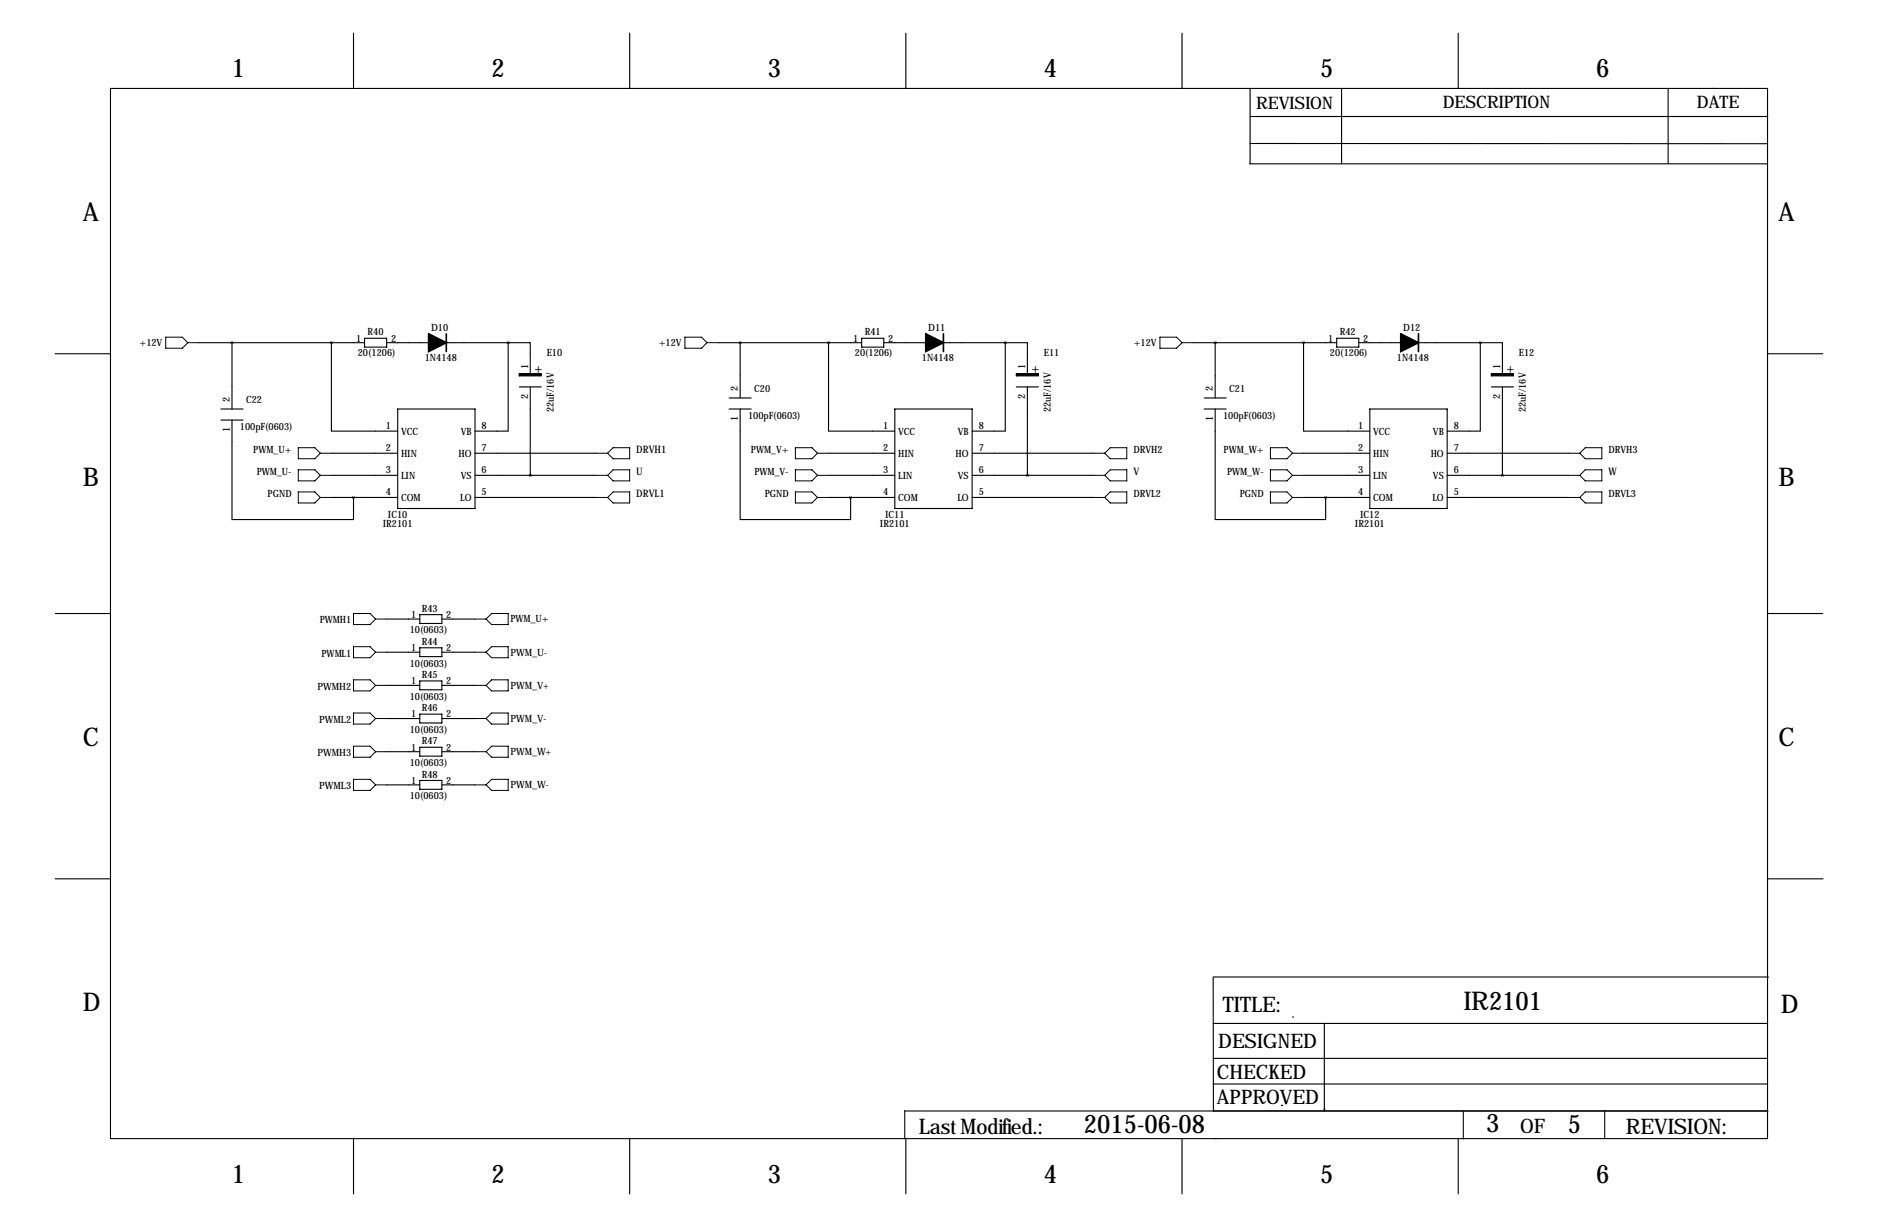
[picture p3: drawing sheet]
<svg xmlns="http://www.w3.org/2000/svg" width="432mm" height="279mm" viewBox="0 0 432 279" stroke-linecap="round" stroke-linejoin="round" font-family="sans-serif">
<g fill="none" stroke="#000" stroke-width=".25">
<path d="M81.3 7.6v12.7M144.8 7.6v12.7M208.3 7.6v12.7M271.8 7.6v12.7M335.3 7.6v12.7M25.4 20.3h381v241.3h-381zM287.3 37.6h119M287.4 33h119M287.4 20.3v17.3M287.5 26.8h119M308.5 20.3v17.3M383.5 20.3v17.3"/>
<path d="M393.7 20.3h.1M45.7 78.7h38.1M53.3 78.7v15.3M76.2 78.7v20.4h15.2M83.8 77.7h5.1v2.1h-5.1zM88.9 78.7h27.9M116.8 78.7h5.1v7.7M116.8 78.7v20.4h-7.6M165.1 78.7h33M170.2 78.7v12.7M190.5 78.7v20.4h15.2M198.1 77.7h5.1v2.1h-5.1z"/>
<path d="M203.2 78.7h27.9M231.1 78.7h5.1v7.7M231.1 78.7v20.4h-7.6M274.3 78.7h33M279.4 78.7v12.7M299.7 78.7v20.4h15.3M307.3 77.7h5.1v2.1h-5.1zM312.4 78.7h28M340.4 78.7h5v7.7M340.4 78.7v20.4h-7.7M12.7 81.3h12.7M50.8 94h5.1"/>
<path d="M50.8 96.5h5.1M53.3 96.5v22.9h28v-5.1M91.4 94h17.8v22.8h-17.8zM119.4 88.9h5.1M121.9 88.9v20.3M167.6 94h5.1M167.6 91.4h5.1M170.2 94v25.4h25.4v-5.1M205.7 94h17.8v22.8h-17.8zM233.7 88.9h5.1M236.2 88.9v20.3M276.9 94h5"/>
<path d="M276.9 91.4h5M279.4 94v25.4h25.4v-5.1M315 94h17.7v22.8h-17.7zM342.9 88.9h5.1M345.4 88.9v20.3M406.4 81.3h12.7M76.2 104.1h15.2M76.2 109.2h15.2M76.2 114.3h15.2M109.2 104.1h28M109.2 109.2h28M109.2 114.3h28"/>
<path d="M190.5 104.1h15.2M190.5 109.2h15.2M190.5 114.3h15.2M223.5 104.1h28M223.5 109.2h28M223.5 114.3h28M299.7 104.1h15.3M299.7 109.2h15.3M299.7 114.3h15.3M332.7 104.1h28M332.7 109.2h28M332.7 114.3h28"/>
<path d="M12.7 141h12.7M88.9 142.2h7.6M88.9 149.9h7.6M88.9 157.5h7.6M96.5 141.2h5.1v2.1h-5.1zM96.5 148.8h5.1v2.1h-5.1zM96.5 156.5h5.1v2h-5.1zM101.6 142.2h7.6M101.6 149.9h7.6M101.6 157.5h7.6M406.4 141h12.7M88.9 165.1h7.6"/>
<path d="M88.9 172.7h7.6M96.5 164.1h5.1v2h-5.1zM96.5 171.7h5.1v2h-5.1zM96.5 179.3h5.1v2.1h-5.1zM101.6 165.1h7.6M101.6 172.7h7.6M88.9 180.3h7.6M101.6 180.3h7.6M12.7 201.9h12.7M406.5 201.9h12.7M278.9 235.2h127.5M278.9 224.5l.1 30.8"/>
<path d="M279 224.5l127.5 .1M297.2 233.7h.1M304.5 235.2v20.1M208 255.3l198.5 .1M208 255.2v6.4M278.9 249.1h127.5M278.9 243.2h127.5M294.6 254h.1M304.4 254.9h.1M336.4 255.3v6.4M369 255.3v6.3M81.3 261.6v12.7"/>
<path d="M144.8 261.6v12.7M208.3 261.6v12.7M271.8 261.6v12.7M279.4 261.6h.1M335.3 261.6v12.7"/>
</g>
<path d="M119.4 85.9h5.1v.5h-5.1zM233.7 85.9h5.1v.5h-5.1zM342.9 85.9h5.1v.5h-5.1z" fill="#000" stroke="#000" stroke-width=".25"/>
<path d="M98.6 76.7l4 2-4 2.1zM212.9 76.7l4 2-4 2.1zM322.1 76.7l4 2-4 2.1z" fill="#000" stroke="#000" stroke-width=".38"/>
<path d="M102.6 76.7v4.1M216.9 76.7v4.1M326.1 76.7v4.1" fill="none" stroke="#000" stroke-width=".38"/>
<g fill="none" stroke="#000" stroke-width=".23">
<path d="M38.1 77.5h3.8l1.3 1.2-1.3 1.3h-3.8zM43.2 78.7h2.5M157.5 77.5h3.8l1.3 1.2-1.3 1.3h-3.8zM162.6 78.7h2.5M266.7 77.5h3.8l1.3 1.2-1.3 1.3h-3.8zM271.8 78.7h2.5M68.6 102.9h3.8l1.3 1.2-1.3 1.3h-3.8zM68.6 107.9h3.8l1.3 1.3-1.3 1.3h-3.8zM68.6 113h3.8l1.3 1.3-1.3 1.3h-3.8zM73.7 104.1h2.5M73.7 109.2h2.5M73.7 114.3h2.5"/>
<path d="M137.2 104.1h2.5M137.2 109.2h2.5M137.2 114.3h2.5M139.7 114.3l1.3-1.3h3.8v2.6h-3.8zM139.7 104.1l1.3-1.2h3.8v2.5h-3.8zM141 107.9h3.8v2.6h-3.8l-1.3-1.3zM182.9 102.9h3.8l1.3 1.2-1.3 1.3h-3.8zM182.9 107.9h3.8l1.3 1.3-1.3 1.3h-3.8zM182.9 113h3.8l1.3 1.3-1.3 1.3h-3.8zM188 104.1h2.5M188 109.2h2.5M188 114.3h2.5"/>
<path d="M251.5 104.1h2.5M251.5 109.2h2.5M251.5 114.3h2.5M255.3 102.9h3.8v2.5h-3.8l-1.3-1.3zM255.3 107.9h3.8v2.6h-3.8l-1.3-1.3zM255.3 113h3.8v2.6h-3.8l-1.3-1.3zM292.1 102.9h3.8l1.3 1.2-1.3 1.3h-3.8zM292.1 107.9h3.8l1.3 1.3-1.3 1.3h-3.8zM292.1 113h3.8l1.3 1.3-1.3 1.3h-3.8zM297.2 104.1h2.5M297.2 109.2h2.5M297.2 114.3h2.5"/>
<path d="M360.7 104.1h2.5M360.7 109.2h2.5M360.7 114.3h2.5M364.5 102.9h3.8v2.5h-3.8l-1.3-1.3zM364.5 107.9h3.8v2.6h-3.8l-1.3-1.3zM364.5 113h3.8v2.6h-3.8l-1.3-1.3zM81.3 141h3.8l1.3 1.2-1.3 1.3h-3.8zM81.3 148.6h3.8l1.3 1.3-1.3 1.2h-3.8zM81.3 156.2h3.8l1.3 1.3-1.3 1.3h-3.8zM86.4 142.2h2.5M86.4 149.9h2.5M86.4 157.5h2.5"/>
<path d="M109.2 142.2h2.6M109.2 149.9h2.6M109.2 157.5h2.6M111.8 142.2l1.2-1.2h3.8v2.5h-3.8zM111.8 149.9l1.2-1.3h3.8v2.5h-3.8zM111.8 157.5l1.2-1.3h3.8v2.6h-3.8zM81.3 163.8h3.8l1.3 1.3-1.3 1.3h-3.8zM81.3 171.4h3.8l1.3 1.3-1.3 1.3h-3.8zM81.3 179.1h3.8l1.3 1.2-1.3 1.3h-3.8zM86.4 165.1h2.5M86.4 172.7h2.5M109.2 165.1h2.6"/>
<path d="M109.2 172.7h2.6M111.8 165.1l1.2-1.3h3.8v2.6h-3.8zM111.8 172.7l1.2-1.3h3.8v2.6h-3.8zM86.4 180.3h2.5M109.2 180.3h2.6M111.8 180.3l1.2-1.2h3.8v2.5h-3.8z"/>
</g>
<path d="M116.8 78.7a.05 .05 0 0 0 .1 0 .05 .05 0 0 0-.1 0zM231.1 78.7a.05 .05 0 0 0 .1 0 .05 .05 0 0 0-.1 0zM340.3 78.7a.05 .05 0 0 0 .1 0 .05 .05 0 0 0-.1 0zM345.4 109.2a.05 .05 0 0 0 .1 0 .05 .05 0 0 0-.1 0zM53.3 78.7a.05 .05 0 0 0 .1 0 .05 .05 0 0 0-.1 0z" fill="#000" stroke="#000" stroke-width=".63"/>
<g font-size="5.9">
<text x="53.3" y="17.8">1</text>
<text x="113" y="17.8">2</text>
<text x="176.5" y="17.8">3</text>
<text x="240" y="17.8">4</text>
<text x="303.5" y="17.8">5</text>
<text x="367" y="17.8">6</text>
<text x="19" y="50.8">A</text>
<text x="408.9" y="50.8">A</text>
<text x="19" y="111.8">B</text>
<text x="408.9" y="111.8">B</text>
<text x="19" y="171.4">C</text>
<text x="408.9" y="171.4">C</text>
<text x="19" y="232.4">D</text>
<text x="336.6" y="232.1">IR2101</text>
<text x="409.4" y="232.7">D</text>
<text x="249.2" y="260.3">2015-06-08</text>
<text x="341.7" y="260.1">3</text>
<text x="360.5" y="260.3">5</text>
<text x="53.3" y="271.8">1</text>
<text x="113" y="271.8">2</text>
<text x="176.5" y="271.8">3</text>
<text x="240" y="271.8">4</text>
<text x="303.5" y="271.8">5</text>
<text x="367" y="271.8">6</text>
</g>
<g font-size="4.9">
<text x="281.2" y="232.5">TITLE:</text>
<text x="211.2" y="260.5">Last Modified.:</text>
<text x="373.8" y="260.5">REVISION:</text>
</g>
<g font-size="4.6">
<text x="280.1" y="240.8">DESIGNED</text>
<text x="279.8" y="248">CHECKED</text>
<text x="279.8" y="253.7">APPROVED</text>
<text x="349.5" y="260.2">OF</text>
</g>
<g font-size="4">
<text x="288.8" y="25.1">REVISION</text>
<text x="331.7" y="24.9">DESCRIPTION</text>
<text x="390.1" y="24.9">DATE</text>
</g>
<g font-size="3.3">
<text x="122.9" y="85.6">+</text>
<text x="237.2" y="85.6">+</text>
<text x="346.5" y="85.6">+</text>
</g>
<g font-size="2.4">
<text x="146.3" y="104.1">DRVH1</text>
<text x="146.3" y="109.2">U</text>
<text x="260.6" y="109.2">V</text>
<text x="369.8" y="109.2">W</text>
<text x="146.3" y="114.3">DRVL1</text>
</g>
<g font-size="2.3">
<text x="84.5" y="77">R40</text>
<text x="99.1" y="75.9">D10</text>
<text x="198.8" y="77">R41</text>
<text x="213.4" y="75.9">D11</text>
<text x="308" y="77">R42</text>
<text x="322.6" y="75.9">D12</text>
<text x="32.1" y="79.5">+12V</text>
<text x="81.9" y="78.5">1</text>
<text x="82.3" y="81.9">20(1206)</text>
<text x="89.9" y="78.5">2</text>
<text x="97.7" y="82.9">1N4148</text>
<text x="125.7" y="81.8">E10</text>
<text x="151.4" y="79.5">+12V</text>
<text x="196.2" y="78.5">1</text>
<text x="196.6" y="81.9">20(1206)</text>
<text x="204.2" y="78.5">2</text>
<text x="212" y="82.9">1N4148</text>
<text x="240" y="81.8">E11</text>
<text x="260.7" y="79.5">+12V</text>
<text x="305.4" y="78.5">1</text>
<text x="305.8" y="81.9">20(1206)</text>
<text x="313.4" y="78.5">2</text>
<text x="321.2" y="82.9">1N4148</text>
<text x="349.2" y="81.8">E12</text>
<text x="121.4" y="84.8" transform="rotate(-90 121.4 84.8)">1</text>
<text x="169.7" y="89.9" transform="rotate(-90 169.7 89.9)">2</text>
<text x="235.7" y="84.8" transform="rotate(-90 235.7 84.8)">1</text>
<text x="278.9" y="89.9" transform="rotate(-90 278.9 89.9)">2</text>
<text x="344.9" y="84.8" transform="rotate(-90 344.9 84.8)">1</text>
<text x="52.8" y="92.5" transform="rotate(-90 52.8 92.5)">2</text>
<text x="56.6" y="92.7">C22</text>
<text x="121.4" y="91.6" transform="rotate(-90 121.4 91.6)">2</text>
<text x="127.3" y="94.7" transform="rotate(-90 127.3 94.7)">22uF/16V</text>
<text x="173.4" y="90.2">C20</text>
<text x="235.7" y="91.6" transform="rotate(-90 235.7 91.6)">2</text>
<text x="241.6" y="94.7" transform="rotate(-90 241.6 94.7)">22uF/16V</text>
<text x="282.6" y="90.2">C21</text>
<text x="344.9" y="91.6" transform="rotate(-90 344.9 91.6)">2</text>
<text x="350.9" y="94.7" transform="rotate(-90 350.9 94.7)">22uF/16V</text>
<text x="52.8" y="99.2" transform="rotate(-90 52.8 99.2)">1</text>
<text x="55.2" y="98.9">100pF(0603)</text>
<text x="88.7" y="98.6">1</text>
<text x="92.2" y="99.9">VCC</text>
<text x="106" y="99.9">VB</text>
<text x="110.7" y="98.6">8</text>
<text x="169.7" y="96.7" transform="rotate(-90 169.7 96.7)">1</text>
<text x="172" y="96.4">100pF(0603)</text>
<text x="203" y="98.6">1</text>
<text x="206.5" y="99.9">VCC</text>
<text x="220.3" y="99.9">VB</text>
<text x="225" y="98.6">8</text>
<text x="278.9" y="96.7" transform="rotate(-90 278.9 96.7)">1</text>
<text x="281.2" y="96.4">100pF(0603)</text>
<text x="312.2" y="98.6">1</text>
<text x="315.7" y="99.9">VCC</text>
<text x="329.5" y="99.9">VB</text>
<text x="334.3" y="98.6">8</text>
<text x="58.2" y="104.1">PWM_U+</text>
<text x="88.7" y="103.6">2</text>
<text x="92.2" y="104.9">HIN</text>
<text x="105.4" y="104.9">HO</text>
<text x="110.7" y="103.6">7</text>
<text x="172.7" y="104.1">PWM_V+</text>
<text x="203" y="103.6">2</text>
<text x="206.5" y="104.9">HIN</text>
<text x="219.7" y="104.9">HO</text>
<text x="225" y="103.6">7</text>
<text x="260.6" y="104.1">DRVH2</text>
<text x="281.4" y="104.1">PWM_W+</text>
<text x="312.2" y="103.6">2</text>
<text x="315.7" y="104.9">HIN</text>
<text x="328.9" y="104.9">HO</text>
<text x="334.3" y="103.6">7</text>
<text x="369.8" y="104.1">DRVH3</text>
<text x="59" y="109.2">PWM_U-</text>
<text x="88.7" y="108.7">3</text>
<text x="88.7" y="113.8">4</text>
<text x="92.2" y="110">LIN</text>
<text x="106" y="110">VS</text>
<text x="110.7" y="113.8">5</text>
<text x="110.7" y="108.7">6</text>
<text x="173.4" y="109.2">PWM_V-</text>
<text x="203" y="108.7">3</text>
<text x="203" y="113.8">4</text>
<text x="206.5" y="110">LIN</text>
<text x="220.3" y="110">VS</text>
<text x="225" y="113.8">5</text>
<text x="225" y="108.7">6</text>
<text x="282.1" y="109.2">PWM_W-</text>
<text x="312.2" y="108.7">3</text>
<text x="312.2" y="113.8">4</text>
<text x="315.7" y="110">LIN</text>
<text x="329.5" y="110">VS</text>
<text x="334.3" y="113.8">5</text>
<text x="334.3" y="108.7">6</text>
<text x="61.5" y="114.3">PGND</text>
<text x="89.2" y="119.1">IC10</text>
<text x="92.2" y="115.1">COM</text>
<text x="105.8" y="115.1">LO</text>
<text x="175.8" y="114.3">PGND</text>
<text x="203.5" y="119.1">IC11</text>
<text x="206.5" y="115.1">COM</text>
<text x="220.1" y="115.1">LO</text>
<text x="260.6" y="114.3">DRVL2</text>
<text x="285" y="114.3">PGND</text>
<text x="312.7" y="119.1">IC12</text>
<text x="315.7" y="115.1">COM</text>
<text x="329.3" y="115.1">LO</text>
<text x="369.8" y="114.3">DRVL3</text>
<text x="88" y="121">IR2101</text>
<text x="202.3" y="121">IR2101</text>
<text x="311.5" y="121">IR2101</text>
<text x="73.5" y="143.3">PWMH1</text>
<text x="94.6" y="142">1</text>
<text x="97" y="140.6">R43</text>
<text x="102.6" y="142">2</text>
<text x="117.3" y="143">PWM_U+</text>
<text x="94.2" y="145.5">10(0603)</text>
<text x="94.6" y="149.6">1</text>
<text x="97" y="148.2">R44</text>
<text x="102.6" y="149.6">2</text>
<text x="73.9" y="150.9">PWML1</text>
<text x="94.2" y="153.2">10(0603)</text>
<text x="97" y="155.8">R45</text>
<text x="117.3" y="150.6">PWM_U-</text>
<text x="73" y="158.5">PWMH2</text>
<text x="94.2" y="160.8">10(0603)</text>
<text x="94.6" y="157.2">1</text>
<text x="102.6" y="157.2">2</text>
<text x="117.3" y="158.2">PWM_V+</text>
<text x="73.4" y="166.1">PWML2</text>
<text x="94.6" y="164.8">1</text>
<text x="97" y="163.4">R46</text>
<text x="102.6" y="164.8">2</text>
<text x="117.3" y="165.9">PWM_V-</text>
<text x="73" y="173.7">PWMH3</text>
<text x="94.2" y="168.4">10(0603)</text>
<text x="94.6" y="172.5">1</text>
<text x="97" y="171">R47</text>
<text x="102.6" y="172.5">2</text>
<text x="117.3" y="173.5">PWM_W+</text>
<text x="94.2" y="176">10(0603)</text>
<text x="97" y="178.7">R48</text>
<text x="73.4" y="181.4">PWML3</text>
<text x="94.2" y="183.6">10(0603)</text>
<text x="94.6" y="180.1">1</text>
<text x="102.6" y="180.1">2</text>
<text x="117.3" y="181.1">PWM_W-</text>
</g>
</svg>
